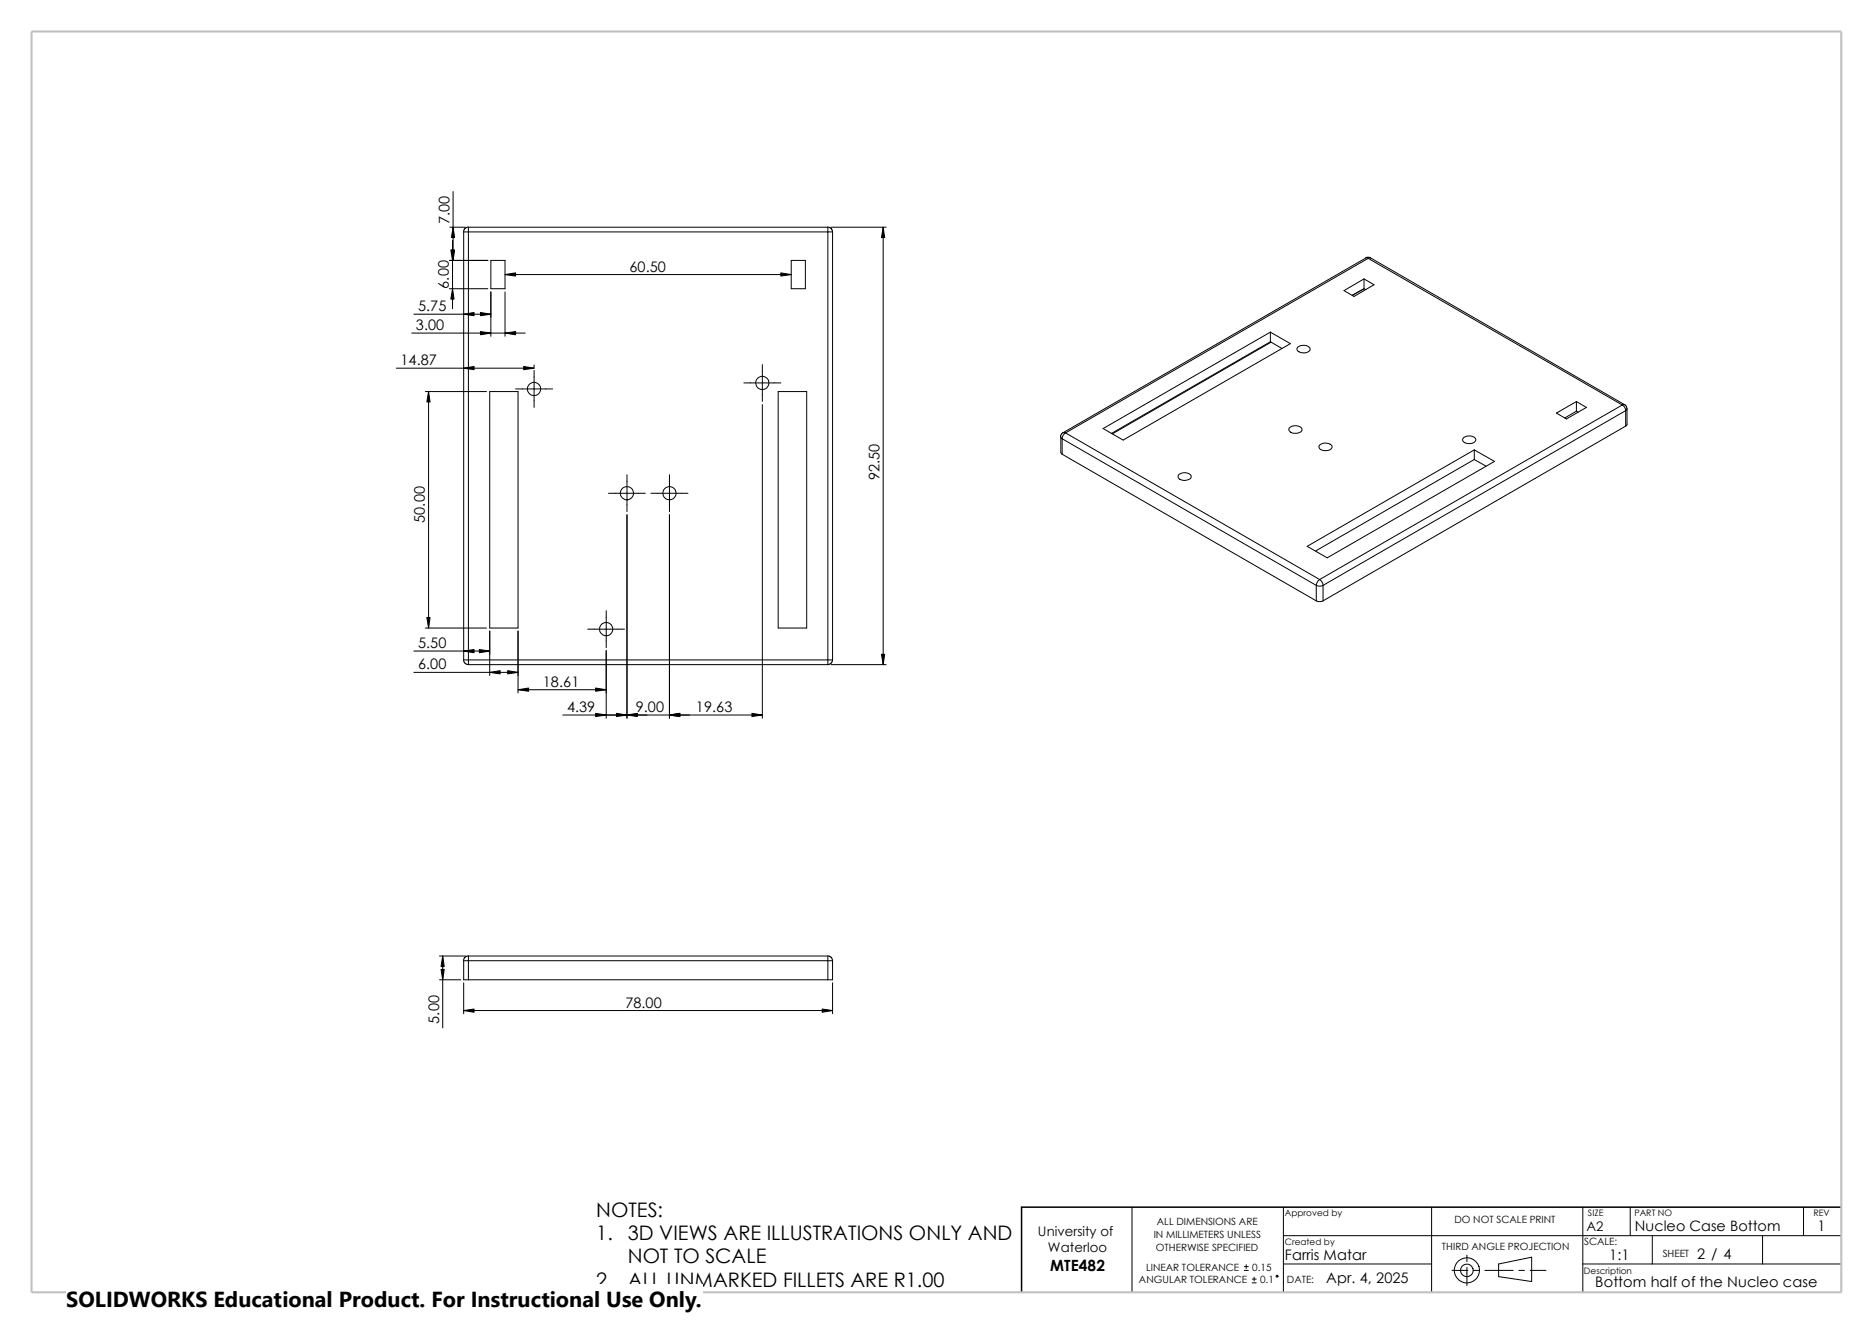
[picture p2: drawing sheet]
<svg xmlns="http://www.w3.org/2000/svg" width="420mm" height="297mm" viewBox="0 0 420 297" stroke-linecap="round" stroke-linejoin="round" font-family="sans-serif">
<g fill="none" stroke="#000" stroke-width=".22">
<path d="M100.8 58.4h8.6M100.9 51h3.5M101.5 53.9v15.4M101.6 43v15.4M104 52v96M104 52h1M105 52v96M105 52h80.6M105 52v-1h80.6v1M105 50.9l-.8 .4-.2 .7M110.1 58.4h3.1v6.4h-3.1zM177.4 58.4h3.2v6.4h-3.2z"/>
<path d="M185.6 50.9l.8 .4 .3 .7M185.6 52h1.1M185.6 52v96M186.4 51h12.3M186.7 52v96M198 51v98.1M306.2 57.8l.8-.1 .3 .2M306.8 58l-.5-.1-67.9 39.2M306.8 58l-67.9 39.1M306.8 58l57 32.8M307.3 57.9l57 32.9h-.5M307.3 57.9l-.5 .1"/>
<path d="M92.3 74.7h25.5M92.8 70.5h17.3M100.8 64.8h8.6M110.1 65.5v9.9M113.2 65.5v9.9M113.2 61.6h64.2M284.9 74.5v2.2M284.9 76.7l-35.7 20.5M284.9 76.7l2.6 1.5M285 76.8l-35.6 20.5M291 77.9a1.92 1.92 0 0 1 2.8 .3 1.33 1.33 0 0 1-1.9 .9l-.4-.1a.7 .7 0 0 1-.6-.3 .7 .7 0 0 1 .1-.8zM301.4 65.2l4.5-2.6 2.2 1.3-4.5 2.6z"/>
<path d="M305.9 64.8l-2.7 1.5M305.9 62.6v2.2M305.9 64.8l.3 .2M88.9 82.6h30.9M95.4 87.8h13.7M96.1 87.8v53.1M109.8 87.8h6.4v53.1h-6.4zM115.6 87.2h8.3M119.8 81.9v.5M119.8 83.1v8.3M166.8 85.9h8.3M170.9 81.8v8.2"/>
<path d="M170.9 90.8v70.3M174.5 87.8h6.4v53.1h-6.4zM237.9 98l.3 .4M237.9 98v3.6l.3 .3M238.2 98.4l56.9 32.9M238.2 98.4v3.5M238.4 97.1h.5M238.4 97.1l-.5 .4-.1 .5M238.9 97.1l57 32.9M238.9 97.1a1.54 1.54 0 0 0-.7 1.3M247.4 96.1l37.5-21.6 4.4 2.6-37.5 21.6zM289.1 96a1.92 1.92 0 0 1 2.8 .2 1.37 1.37 0 0 1-1.8 1l-.9-.4a.56 .56 0 0 1-.1-.8z"/>
<path d="M296 99.8a1.83 1.83 0 0 1 2.7 .4 1.77 1.77 0 0 1-2.8 .4 .53 .53 0 0 1 .1-.8zM328.1 98.3a1.92 1.92 0 0 1 2.8 .2 1.64 1.64 0 0 1-2.7 .6 .57 .57 0 0 1-.1-.8zM349 92.7l4.5-2.6 2.2 1.3-4.5 2.6zM353.5 90.1v2.1M353.5 92.2l-2.6 1.6M353.5 92.2l.4 .3M363.8 90.8l-67.9 39.2M363.8 90.8a1.55 1.55 0 0 1 .7 1.3M364.3 90.8l.4 .3 .1 .6M364.5 92.1l-67.8 39.2M364.5 92.1v3.5M364.5 95.6l-67.8 39.2"/>
<path d="M364.8 91.7l-.3 .4M364.8 91.7v3.6l-.3 .3M136.4 110.7h8.3M140.6 106.5v8.3M140.6 115.5v45.6M146 110.7h8.3M150.1 106.5v8.3M150.1 115.5v45.6M238.2 101.9l56.9 32.9M264.3 106.5a1.92 1.92 0 0 1 2.8 .3 1.37 1.37 0 0 1-1.9 .9h-.3a.74 .74 0 0 1-.6-1.2zM330.6 100.9v2.2M330.6 103.1l-35.6 20.5"/>
<path d="M330.6 103.1l2.6 1.5M135.9 137v8.3M293.1 122.6l37.5-21.7 4.5 2.6-37.5 21.6zM295.1 131.3a1.8 1.8 0 0 0 1.6 0M295.1 131.3v3.5M295.1 134.8a1.8 1.8 0 0 0 1.6 0M295.9 130l-.4 .4-.4 .9M295.9 130a1.7 1.7 0 0 1 .8 1.3M296.7 131.3v3.5M92.8 150.8h23.4M92.8 146h17M95.4 140.9h13.7"/>
<path d="M104 148h1M104 148l.3 .8 .7 .3M105 148h80.6M105 149.1h80.6M105 148v1.1M109.8 141.6v10M116.2 141.6v13.8M116.2 154.7h19.7M131.8 141.1h8.2M135.9 146v15.1M185.6 148h1.1M185.6 148v1.1"/>
<path d="M186.4 149.1h12.3M186.7 148l-.3 .8-.8 .3M126.2 160.4h44.7M98.6 214.5h5.8M98.6 219.8h4.7M99.3 214.5v16.1M104 215.5v4.3h1M104 215.5h1M105 215.5h80.6M105 215.5v4.3M105 219.8h80.6M105 214.4l-.8 .4-.2 .7"/>
<path d="M185.6 214.5v1M185.6 214.5l.8 .3 .3 .7M185.6 215.5h1.1M185.6 214.5h-80.6v1M185.6 215.5v4.3M186.7 215.5v4.3h-1.1M104 220.5v6.9M104 226.7h82.7M186.7 220.5v6.9M253.8 270.8v19.1M287.8 277.2h125.1M287.8 270.8v19.1"/>
<path d="M321 270.8v19.1M354.9 270.8v19.1M365.5 270.8v6.4M370.5 277.2v6.3M395.2 277.2v6.3M404.4 270.8v6.4M279 285h.9M279 284.1h.9M279.4 283.7v.9M280.8 287.8h.9M280.8 286.9h.9M281.2 286.5v.9"/>
<path d="M287.8 283.5h33.2M325.6 285h3.5M328.9 281.6v1.4M328.9 284.3v4.1M330.4 285h1.3M333 285h6.3M336 283.5l7.5-1.5v5.5l-7.5-1.1zM340.6 285h1.2M343.1 285h3.6M354.9 283.5h58"/>
<circle cx="119.8" cy="87.2" r="1.48"/>
<circle cx="171" cy="85.9" r="1.48"/>
<circle cx="140.6" cy="110.7" r="1.48"/>
<circle cx="150.1" cy="110.6" r="1.49"/>
<circle cx="135.9" cy="141.1" r="1.48"/>
<circle cx="286.4" cy="286.3" r=".21"/>
<circle cx="328.9" cy="285" r="1.42"/>
<circle cx="328.9" cy="285" r="2.83"/>
</g>
<path d="M412.9 270.8h-183.8v19.1" fill="none" stroke="#000" stroke-width=".34"/>
<path d="M7.1 7.1h405.8v282.8h-405.8z" fill="none" stroke="#c0c0c0" stroke-width=".47"/>
<g fill="#000" stroke="#000" stroke-width=".22">
<path d="M101.1 56.1h.7l-.3 2.3zM101.2 56.1h.7l-.3 2.3zM101.6 51l.3 2.3h-.7zM198 51l.4 2.3h-.7zM101.5 64.8l.3 2.3h-.7zM104 70.5l2.3-.4v.7zM107.7 70.1l2.4 .4-2.4 .3zM107.7 74.4l2.4 .3-2.4 .4zM113.2 74.7l2.4-.3v.7zM113.2 61.6l2.4-.4v.7zM175.1 61.2l2.3 .4-2.3 .3zM96.1 87.8l.3 2.4h-.7z"/>
<path d="M104 82.6l2.3-.4v.7zM117.4 82.2l2.4 .4-2.4 .3zM95.7 138.5h.7l-.3 2.4zM104 146l2.3-.3v.7zM109.8 150.8l2.3-.3v.7zM107.5 145.7l2.3 .3-2.3 .4zM113.8 150.5l2.4 .3-2.4 .4zM116.2 154.7l2.3-.4v.8zM133.6 154.3l2.3 .4-2.3 .4zM197.7 146.8h.7l-.4 2.3zM133.6 160l2.3 .4-2.3 .3zM140.6 160.4l2.3-.4v.7z"/>
<path d="M138.2 160l2.4 .4-2.4 .3zM150.1 160.4l2.3-.4v.7zM168.6 160l2.3 .4-2.3 .3zM98.9 217.5h.7l-.3 2.3zM99.3 214.5l.3 2.3h-.7zM104 226.7l2.3-.3v.7zM184.4 226.4l2.3 .3-2.3 .4z"/>
</g>
<path d="M14.9 288.1h142.6v8.9h-142.6z" fill="#fff"/>
<text font-size="4.9" x="14.9" y="293.3">SOLIDWORKS Educational Product. For Instructional Use Only.</text>
<g font-size="4.5">
<text x="133.7" y="273.1">NOTES:</text>
<text x="133.7" y="278.3">1.</text>
<text x="140.8" y="278.3">3D VIEWS ARE ILLUSTRATIONS ONLY AND</text>
<text x="140.8" y="283.4">NOT TO SCALE</text>
<text x="133.7" y="288.6">2.</text>
<text x="140.8" y="288.6">ALL UNMARKED FILLETS ARE R1.00</text>
</g>
<text font-size="3.5" x="235.5" y="285">MTE482</text>
<g font-size="3.3">
<text x="100.8" y="50.2" transform="rotate(-90 100.8 50.2)">7.00</text>
<text x="100.7" y="64.8" transform="rotate(-90 100.7 64.8)">6.00</text>
<text x="141.2" y="60.9">60.50</text>
<text x="93.7" y="69.8">5.75</text>
<text x="93.3" y="74">3.00</text>
<text x="89.8" y="81.9">14.87</text>
<text x="197.2" y="107.8" transform="rotate(-90 197.2 107.8)">92.50</text>
<text x="95.3" y="117.2" transform="rotate(-90 95.3 117.2)">50.00</text>
<text x="93.7" y="145.4">5.50</text>
<text x="93.7" y="150.2">6.00</text>
<text x="121.7" y="154.1">18.61</text>
<text x="127.1" y="159.7">4.39</text>
<text x="142.6" y="159.7">9.00</text>
<text x="156.1" y="159.7">19.63</text>
<text x="140.2" y="226">78.00</text>
<text x="98.5" y="229.6" transform="rotate(-90 98.5 229.6)">5.00</text>
<text x="407.5" y="276.1">1</text>
<text x="288.1" y="282.7">Farris Matar</text>
<text x="297.4" y="287.8">Apr. 4, 2025</text>
<text x="360.8" y="282.7">1:1</text>
<text x="380.5" y="282.3">2 / 4</text>
<text x="357.7" y="288.6">Bottom half of the Nucleo case</text>
</g>
<text font-size="3.2" x="366.6" y="276.1">Nucleo Case Bottom</text>
<g font-size="3">
<text x="232.7" y="277.2">University of</text>
<text x="235" y="280.9">Waterloo</text>
<text x="355.7" y="276.1">A2</text>
</g>
<g font-size="2.2">
<text x="259.4" y="274.7">ALL DIMENSIONS ARE</text>
<text x="326.1" y="274.4">DO NOT SCALE PRINT</text>
<text x="258.7" y="277.7">IN MILLIMETERS UNLESS</text>
<text x="259.2" y="280.7">OTHERWISE SPECIFIED</text>
<text x="323.3" y="280.4">THIRD ANGLE PROJECTION</text>
<text x="355.2" y="279.3">SCALE:</text>
<text x="372.8" y="282">SHEET</text>
<text x="255.4" y="287.9">ANGULAR TOLERANCE</text>
<text x="257" y="285">LINEAR TOLERANCE</text>
<text x="280.8" y="285">0.15</text>
<text x="282.6" y="287.9">0.1</text>
<text x="288.6" y="287.9">DATE:</text>
</g>
<g font-size="2">
<text x="288.1" y="272.8">Approved by</text>
<text x="356.1" y="272.7">SIZE</text>
<text x="366.5" y="272.7">PART NO</text>
<text x="406.6" y="272.7">REV</text>
<text x="288.1" y="279.2">Created by</text>
<text x="355.2" y="285.7">Description</text>
</g>
</svg>
